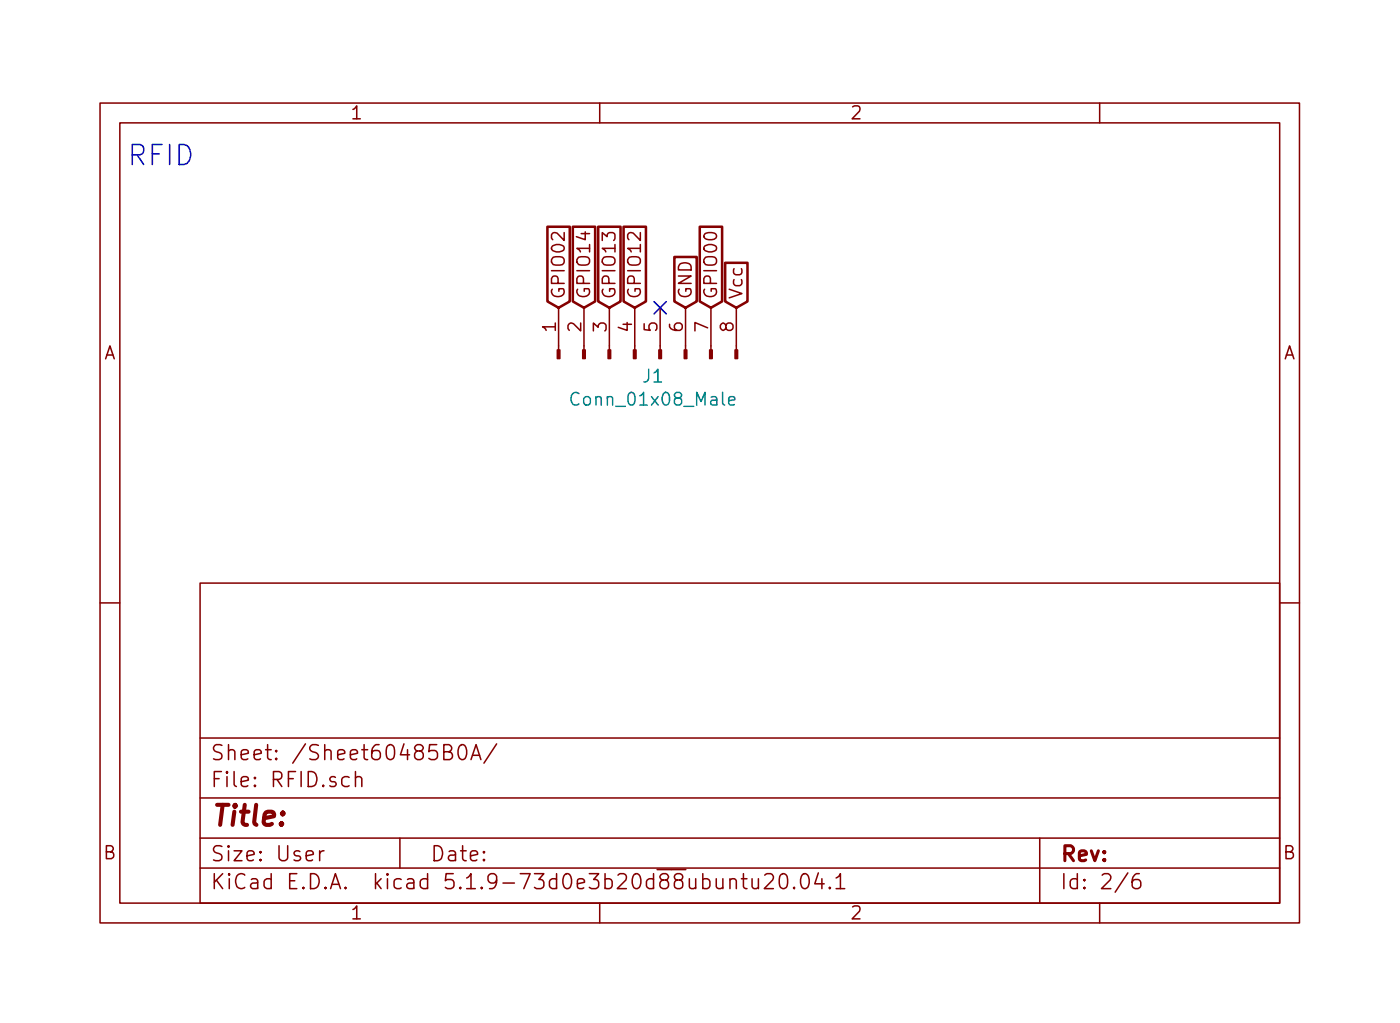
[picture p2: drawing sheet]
<svg xmlns="http://www.w3.org/2000/svg" width="140mm" height="102mm" viewBox="0 0 140 102" stroke-linecap="round" stroke-linejoin="round" font-family="sans-serif">
<g fill="none" stroke="#840000" stroke-width=".15">
<path d="M10 10.3h120v82h-120zM12 12.3h116v78h-116zM60 10.3v2M110 10.3v2M55.9 30.8v4.2M58.4 30.8v4.2M61 30.8v4.2M63.5 30.8v4.2M66 30.8v4.2M68.6 30.8v4.2M71.1 30.8v4.2M73.7 30.8v4.2"/>
<path d="M20 58.3h108v32h-108zM10 60.3h2M20 79.8h108M20 73.8h108M34.9 77.7a.48 .48 0 0 0-.7 .2v.5a.48 .48 0 0 0 .7 .2M35.6 77.8a.38 .38 0 0 1 .6 .1v.8M35.6 77.2v1.5M44.4 75.2h.5a.36 .36 0 0 0 .3-.4 .36 .36 0 0 0-.3-.3h-.5v1.5h.6a.4 .4 0 0 0 .3-.5 .4 .4 0 0 0-.4-.3M46 74.6a.35 .35 0 0 1 .3-.1 .35 .35 0 0 1 .3 .2 .88 .88 0 0 1-.3 1.3h-.1a.9 .9 0 0 1-.2-1.4zM47.1 76l.5-1.5 .5 1.5M47.3 75.5h.7M49.7 74.4l-1.3 1.9"/>
<path d="M128 60.3h2M20 86.8h108M20 83.8h108M32 85.1v1M32.4 85.1l-.3 .1-.1 .2M40 83.8v3M60 90.3v2M73 88a.38 .38 0 0 1 .7 .1v.8M73 87.9v1M74.2 87.9h.5M74.4 87.4v1.3v.1l.3 .1M75.2 87.9v.8l.1 .1a.4 .4 0 0 0 .6-.1"/>
<path d="M75.9 87.9v1M76.5 87.5l.2-.1h.5a.4 .4 0 0 1 .1 .6l-.8 .9h.9M78.2 87.4a.37 .37 0 0 1 .5 .2 1.26 1.26 0 0 1-.1 1.2 .37 .37 0 0 1-.6-.2 1.3 1.3 0 0 1 .2-1.2zM79.5 88.7v.2l-.1-.1 .1-.1v.2M80.3 87.4a.36 .36 0 0 1 .6 .2 .88 .88 0 0 1-.3 1.3 .37 .37 0 0 1-.4-.3 1.2 1.2 0 0 1 .1-1.2zM81.9 87.3l-.4 1.1h.9M82.2 87.9v1M83 88.7l.1 .1-.1 .1-.1-.1 .1-.1v.2M83.6 87.8l.3-.2 .2-.2v1.5M83.6 88.9h.9M104 83.8v6.5M110 90.3v2"/>
<path d="M112.8 87.3l-1.2 1.9M114 87.4a.62 .62 0 0 0-.7 .6v.6a.48 .48 0 0 0 .7 .1l.1-.1-.1-.5a.48 .48 0 0 0-.7 .1"/>
</g>
<g fill="#840000" stroke="#840000" stroke-width=".15">
<path d="M73.5 35h.3v.9h-.3z"/>
<path d="M71 35h.2v.9h-.2z"/>
<path d="M68.5 35h.2v.9h-.2z"/>
<path d="M65.9 35h.3v.9h-.3z"/>
<path d="M63.4 35h.2v.9h-.2z"/>
<path d="M60.8 35h.3v.9h-.3z"/>
<path d="M58.3 35h.2v.9h-.2z"/>
<path d="M55.8 35h.2v.9h-.2z"/>
</g>
<path d="M72.9 40.1l.6-.1v-.3h-.4l-.2 .1 .1 .7h.5" fill="none" stroke="#008484" stroke-width=".15"/>
<path d="M54.8 22.7h2.2v7.4l-1.1 .7-1.1-.7zM57.3 22.7h2.2v7.4l-1.1 .7-1.1-.7zM59.8 22.7h2.3v7.4l-1.1 .7-1.2-.7zM62.4 22.7h2.2v7.4l-1.1 .7-1.1-.7zM67.5 25.7h2.2v4.4l-1.1 .7-1.1-.7zM70 22.7h2.2v7.4l-1.1 .7-1.1-.7zM72.5 26.3h2.3v3.8l-1.1 .7-1.2-.7z" fill="none" stroke="#840000" stroke-width=".25"/>
<path d="M65.4 30.2l1.2 1.2M66.6 30.2l-1.2 1.2" fill="none" stroke="#000084" stroke-width=".15"/>
<text font-size="2.8" fill="#0000c2" x="12.7" y="16.6">RFID</text>
<text font-size="2.8" fill="#840000" x="21" y="82.6">Title:</text>
<g font-size="2.1" fill="#840000">
<text x="21" y="76">Sheet: /Sheet60485B0A/</text>
<text x="21" y="78.7">File: RFID.sch</text>
<text x="21" y="88.9">KiCad E.D.A. kicad 5.1.9-73d0e3b20d88ubuntu20.04.1</text>
<text x="21" y="86.2">Size: User</text>
<text x="43" y="86.2">Date:</text>
<text x="106" y="86.2">Rev:</text>
<text x="106" y="88.9">Id: 2/6</text>
</g>
<g font-size="1.8" fill="#840000">
<text x="35" y="11.9">1</text>
<text x="85" y="11.9">2</text>
<text x="56.5" y="30" transform="rotate(-90 56.5 30)">GPIO02</text>
<text x="59.1" y="30" transform="rotate(-90 59.1 30)">GPIO14</text>
<text x="61.6" y="30" transform="rotate(-90 61.6 30)">GPIO13</text>
<text x="64.1" y="30" transform="rotate(-90 64.1 30)">GPIO12</text>
<text x="69.2" y="30" transform="rotate(-90 69.2 30)">GND</text>
<text x="71.8" y="30" transform="rotate(-90 71.8 30)">GPIO00</text>
<text x="74.3" y="30" transform="rotate(-90 74.3 30)">Vcc</text>
<text x="10.4" y="35.9">A</text>
<text x="55.6" y="33.2" transform="rotate(-90 55.6 33.2)">1</text>
<text x="58.2" y="33.2" transform="rotate(-90 58.2 33.2)">2</text>
<text x="60.7" y="33.2" transform="rotate(-90 60.7 33.2)">3</text>
<text x="63.2" y="33.2" transform="rotate(-90 63.2 33.2)">4</text>
<text x="65.8" y="33.2" transform="rotate(-90 65.8 33.2)">5</text>
<text x="68.3" y="33.2" transform="rotate(-90 68.3 33.2)">6</text>
<text x="70.9" y="33.2" transform="rotate(-90 70.9 33.2)">7</text>
<text x="73.4" y="33.2" transform="rotate(-90 73.4 33.2)">8</text>
<text x="128.4" y="35.9">A</text>
<text x="10.4" y="85.9">B</text>
<text x="128.4" y="85.9">B</text>
<text x="35" y="91.9">1</text>
<text x="85" y="91.9">2</text>
</g>
<g font-size="1.8" fill="#008484">
<text x="57.7" y="40.6">Conn_01x08_Male</text>
<text x="64.4" y="38.3">J1</text>
</g>
</svg>
